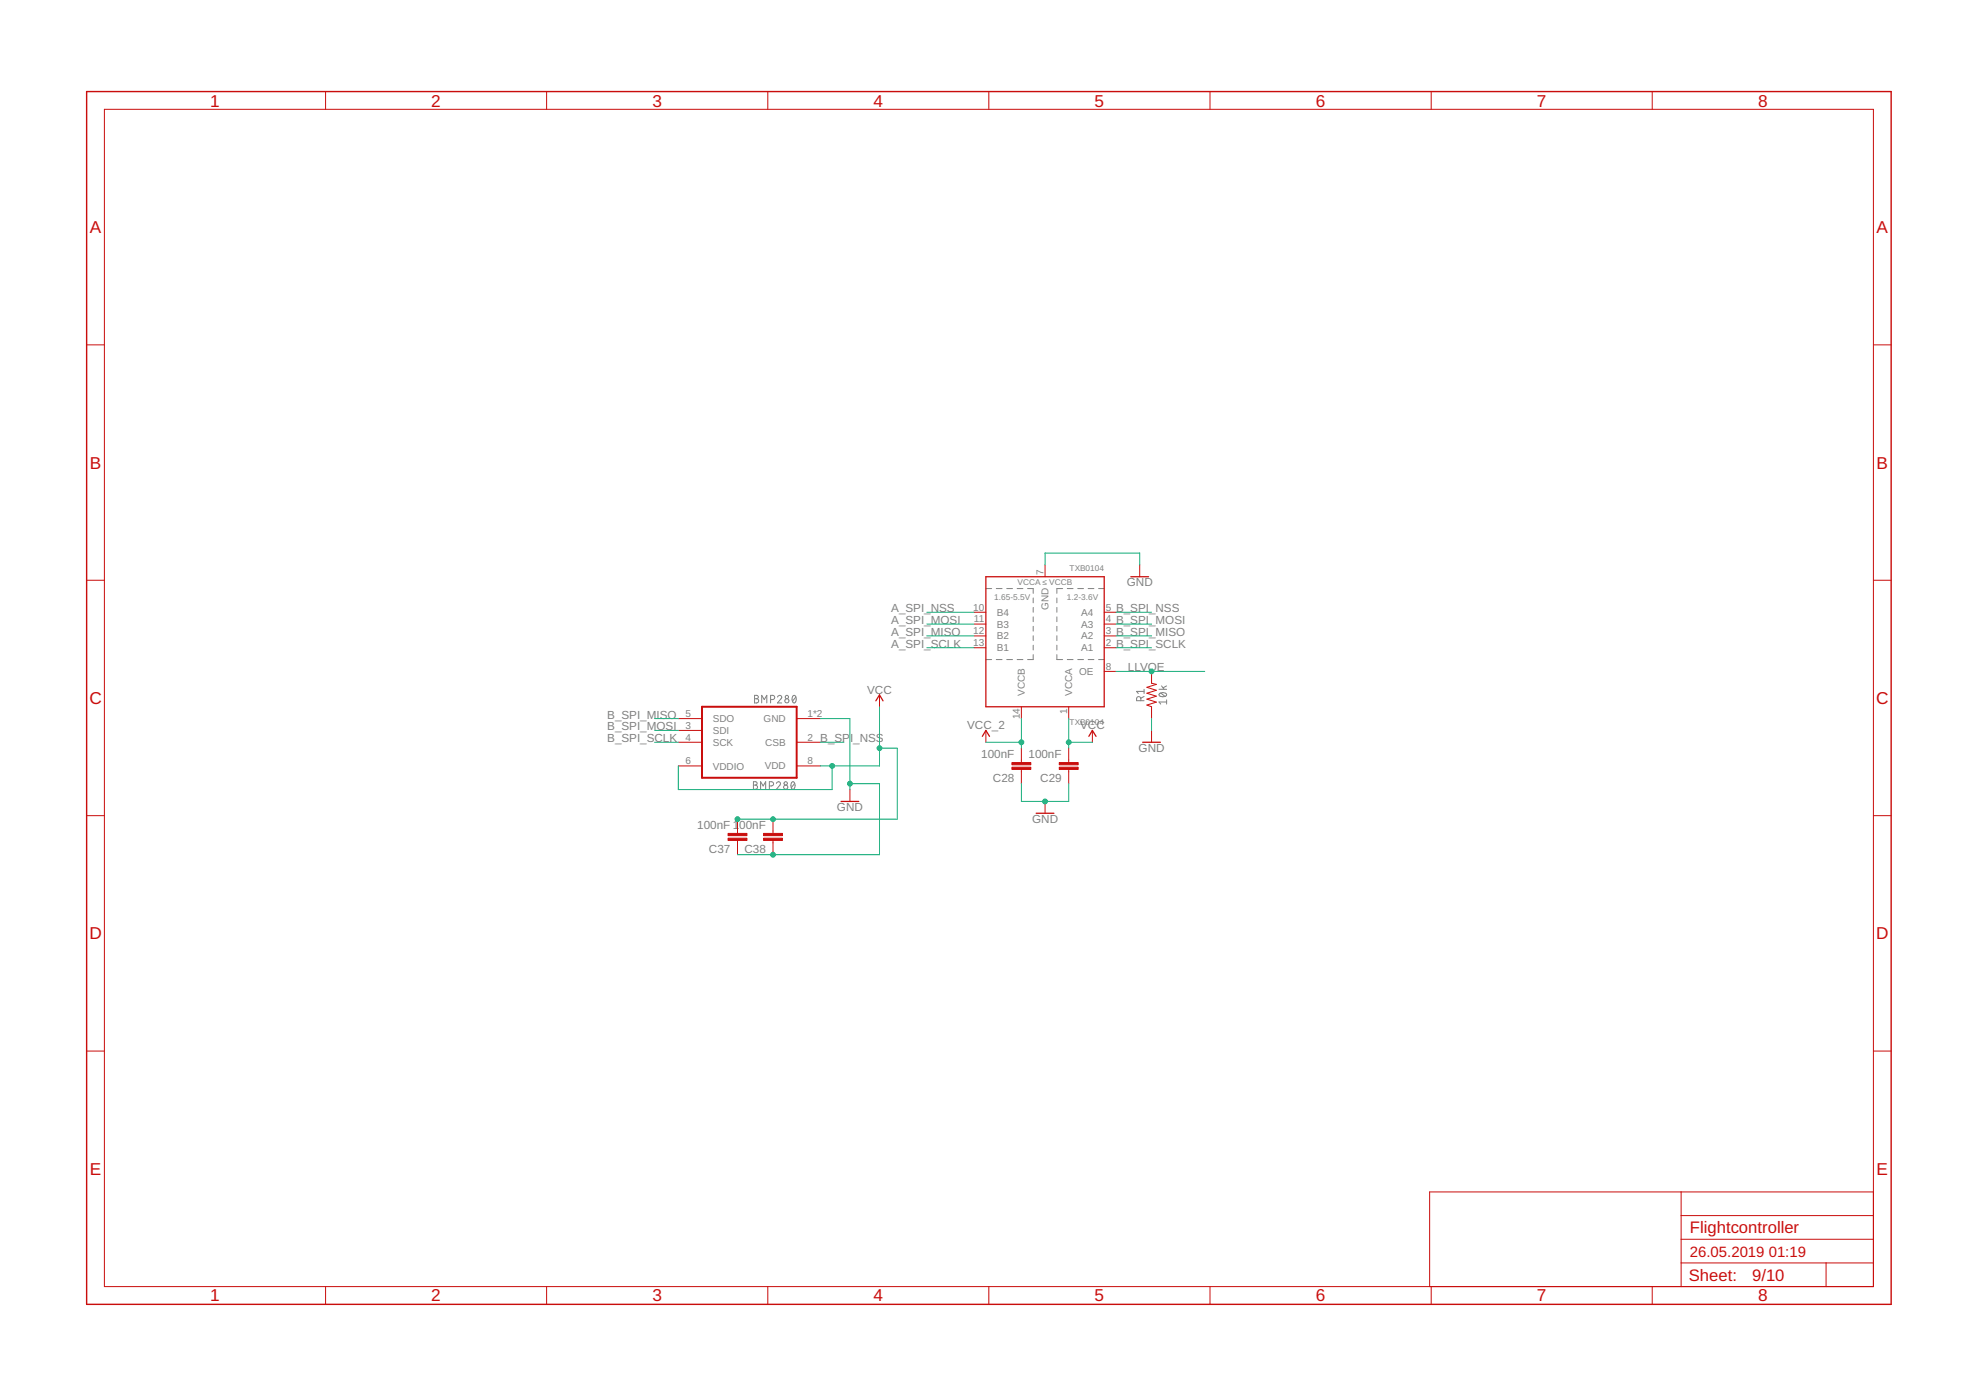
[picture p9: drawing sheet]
<svg xmlns="http://www.w3.org/2000/svg" width="297mm" height="210mm" viewBox="0 0 297 210" stroke-linecap="round" stroke-linejoin="round" font-family="sans-serif">
<g fill="none" stroke="#808080" stroke-width=".15">
<path d="M148.1 88.4h.9M148.1 99.1h.9M149.7 88.4h.9M149.7 99.1h.9M151.3 88.4h.8M151.3 99.1h.8M152.8 88.4h.9M152.8 99.1h.9M154.4 88.4h.8v.8M155.2 98.4v.7h-.8M155.2 89.9v.7M155.2 91.3v.7"/>
<path d="M155.2 92.7v.7M155.2 94.1v.7M155.2 95.5v.7M155.2 96.9v.8M158.8 89.9v.7M158.8 91.3v.7M158.8 92.7v.7M158.8 94.1v.7M158.8 95.5v.7M158.8 96.9v.8M158.8 98.4v.7h.9M159.7 88.4h-.9v.8"/>
<path d="M160.4 88.4h.8M160.4 99.1h.8M161.9 88.4h.9M161.9 99.1h.9M163.5 88.4h.9M163.5 99.1h.9M165.1 88.4h.8M165.1 99.1h.8M113.2 117.5l.5 .1v.3l-.2 .1a.32 .32 0 0 1 .3 .3 .32 .32 0 0 1-.3 .3h-.3zM113.2 118h.3M113.4 104.5h.4l.1 .2v.2l-.2 .1a.32 .32 0 0 1 .3 .3 .32 .32 0 0 1-.3 .3h-.3zM113.4 105h.3"/>
<path d="M114.3 118.6v-1.1l.4 .6 .3-.6v1.1M114.4 105.6v-1.1l.4 .6 .4-.6v1.1M115.6 118.1h.3a.32 .32 0 0 0 .3-.3 .32 .32 0 0 0-.3-.3h-.3v1.1M115.8 105.1h.4a.31 .31 0 0 0 .2-.4 .31 .31 0 0 0-.3-.2h-.3v1.1M116.6 117.7a.31 .31 0 0 1 .5-.2 .31 .31 0 0 1 .1 .5l-.6 .6h.7M116.8 104.7a.31 .31 0 0 1 .5-.2 .31 .31 0 0 1 0 .5l-.5 .6h.7M119 117.5a.6 .6 0 0 1 .5 .5 .6 .6 0 0 1-.4 .6 .7 .7 0 0 1-.1-1.1zM119.1 104.6l.2-.1a.67 .67 0 0 1 0 1.1 .7 .7 0 0 1-.2-1zM119.4 117.7l-.5 .6M119.6 104.7l-.5 .7M171.4 105.3v-.5a.31 .31 0 0 0-.4-.1 .31 .31 0 0 0-.2 .3v.3h1.1M171.9 104.6l-.5 .3"/>
<path d="M171.9 103.9h-1.1l.2 .3M171.9 103.6v.6M174.1 103.6h1.2M174.2 104.2a.74 .74 0 0 1 1.1 .2 .67 .67 0 0 1-1.2 0zM174.4 104.1l.6 .5M174.5 103.1l.4 .5M175.3 105.5h-1.2l.3 .3M175.3 105.2v.6M175.3 103.1l-.5 .2"/>
<circle cx="118" cy="118.3" r=".32"/>
<circle cx="118" cy="117.7" r=".25"/>
<circle cx="118.2" cy="105.3" r=".32"/>
<circle cx="118.2" cy="104.7" r=".25"/>
</g>
<path d="M105.5 106.2h14.2v10.7h-14.2z" fill="none" stroke="#c90d0c" stroke-width=".3"/>
<g fill="none" stroke="#c90d0c" stroke-width=".15">
<path d="M15.7 16.4h265.8v176.9h-265.8zM48.9 13.8v2.6M82.1 13.8v2.6M115.4 13.8v2.6M148.6 13.8v2.6M181.8 13.8v2.6M215 13.8v2.6M248.2 13.8v2.6M13 51.8h2.7M281.5 51.8h2.6M13 87.2h2.7M146.3 97.3h1.8"/>
<path d="M146.3 95.5h1.8M146.3 93.8h1.8M146.3 92h1.8M157 84.9v1.8M165.9 97.3h1.8M165.9 95.5h1.8M165.9 93.8h1.8M165.9 92h1.8M171.2 84.9v1.8M281.5 87.2h2.6M101.9 115.1h3.6M101.9 108h3.6"/>
<path d="M101.9 111.5h3.6M101.9 109.7h3.6M119.7 115.1h3.6M119.7 108h3.6M119.7 111.5h3.6M127.7 118.6v1.8M132.1 104.4v1.8M148.1 109.7v1.8M153.5 106.2v1.8M153.5 112.4v2.2M153.5 115.6v2.2M160.6 106.2v1.8"/>
<path d="M160.6 112.4v2.2M160.6 115.6v2.2M164.1 109.7v1.8M165.9 100.9h1.8M173 100.9v1.8l.7 .1-1.4 .5 1.4 .4-1.4 .5 1.4 .4-1.4 .5 1.4 .4-1.4 .4 .7 .3v1.8M173 109.7v1.8M13 122.6h2.7M110.8 123.1v2.1M110.8 126.3v2.1M116.1 123.1v2.1M116.1 126.3v2.1M157 120.4v1.8"/>
<path d="M281.5 122.6h2.6M13 157.9h2.7M281.5 157.9h2.6M252.6 179.1v14.2M281.5 179.1h-66.7v14.2M48.9 193.3v2.7M82.1 193.3v2.7M115.4 193.3v2.7M148.6 193.3v2.7M181.8 193.3v2.7M215 193.3v2.7M248.2 193.3v2.7"/>
<path d="M252.6 189.8h28.9M252.6 186.2h28.9M252.6 182.6h28.9M274.4 189.8v3.5"/>
</g>
<path d="M148.1 86.7h17.8v19.5h-17.8zM169.9 86.7h2.7M131.6 105.3l.5-.9 .6 .9M147.6 110.6l.5-.9 .6 .9M163.6 110.6l.5-.9 .6 .9M171.7 111.5h2.6M126.4 120.4h2.6M155.7 122.2h2.6" fill="none" stroke="#c90d0c" stroke-width=".19"/>
<g fill="#c90d0c" stroke="#c90d0c" stroke-width=".15">
<path d="M152 114.6h2.9v.3h-2.9z"/>
<path d="M152 115.3h2.9v.3h-2.9z"/>
<path d="M159.2 114.6h2.8v.3h-2.8z"/>
<path d="M159.2 115.3h2.8v.3h-2.8z"/>
<path d="M109.4 125.2h2.8v.4h-2.8z"/>
<path d="M109.4 125.9h2.8v.4h-2.8z"/>
<path d="M114.7 125.2h2.9v.4h-2.9z"/>
<path d="M114.7 125.9h2.9v.4h-2.9z"/>
</g>
<path d="M13 13.8h271.1v182.2h-271.1z" fill="none" stroke="#c90d0c" stroke-width=".21"/>
<g fill="none" stroke="#0dab76" stroke-width=".15">
<path d="M139.3 92h7M139.3 93.8h7M139.3 95.5h7M139.3 97.3h7M157 84.9v-1.8h14.2v1.8M167.7 92h5.3M167.7 93.8h5.3M167.7 95.5h5.3M167.7 97.3h5.3M98.4 108h3.5M98.4 111.5h3.5M98.4 109.7h3.5"/>
<path d="M101.9 115.1v3.5h23.1v-3.5M123.3 108h4.4v10.6M123.3 111.5h3.5M127.7 117.8h4.4v10.6h-21.3M132.1 106.2v8.9h-8.8M132.1 112.4h2.7v10.7h-24M148.1 111.5h5.4M153.5 117.8v2.6h7.1v-2.6M153.5 108v4.4M160.6 108v4.4M160.6 111.5h3.5M167.7 100.9h13.3"/>
<path d="M173 108v1.7"/>
</g>
<g fill="#0dab76" stroke="#0dab76" stroke-width=".15">
<circle cx="116.1" cy="128.4" r=".36"/>
<circle cx="127.7" cy="117.8" r=".36"/>
<circle cx="157" cy="120.4" r=".36"/>
<circle cx="125" cy="115.1" r=".36"/>
<circle cx="132.1" cy="112.4" r=".36"/>
<circle cx="116.1" cy="123.1" r=".36"/>
<circle cx="110.8" cy="123.1" r=".36"/>
<circle cx="160.6" cy="111.5" r=".36"/>
<circle cx="153.5" cy="111.5" r=".36"/>
<circle cx="173" cy="100.9" r=".36"/>
</g>
<g font-size="2.6" fill="#c90d0c">
<text x="31.6" y="16">1</text>
<text x="64.8" y="16">2</text>
<text x="98" y="16">3</text>
<text x="131.2" y="16">4</text>
<text x="164.5" y="16">5</text>
<text x="197.7" y="16">6</text>
<text x="230.9" y="16">7</text>
<text x="264.1" y="16">8</text>
<text x="13.5" y="35">A</text>
<text x="282" y="35">A</text>
<text x="13.5" y="70.4">B</text>
<text x="282" y="70.4">B</text>
<text x="13.4" y="105.8">C</text>
<text x="281.9" y="105.8">C</text>
<text x="13.4" y="141.2">D</text>
<text x="281.9" y="141.2">D</text>
<text x="13.5" y="176.5">E</text>
<text x="282" y="176.5">E</text>
<text x="31.6" y="195.6">1</text>
<text x="64.8" y="195.6">2</text>
<text x="98" y="195.6">3</text>
<text x="131.2" y="195.6">4</text>
<text x="164.5" y="195.6">5</text>
<text x="197.7" y="195.6">6</text>
<text x="230.9" y="195.6">7</text>
<text x="264.1" y="195.6">8</text>
</g>
<g font-size="2.5" fill="#c90d0c">
<text x="253.9" y="185.3">Flightcontroller</text>
<text x="253.7" y="192.5">Sheet:</text>
<text x="263.2" y="192.4">9/10</text>
</g>
<g font-size="2.2" fill="#c90d0c">
<text x="253.9" y="188.9">26.05.2019</text>
<text x="265.7" y="188.9">01:19</text>
</g>
<g font-size="1.8" fill="#808080">
<text x="169.3" y="88.1">GND</text>
<text x="133.9" y="95.5">A_SPI_MISO</text>
<text x="133.9" y="93.8">A_SPI_MOSI</text>
<text x="133.9" y="92">A_SPI_NSS</text>
<text x="167.7" y="92">B_SPI_NSS</text>
<text x="167.7" y="93.8">B_SPI_MOSI</text>
<text x="167.7" y="95.5">B_SPI_MISO</text>
<text x="133.9" y="97.3">A_SPI_SCLK</text>
<text x="167.7" y="97.3">B_SPI_SCLK</text>
<text x="169.5" y="100.9">LLVOE</text>
<text x="91.2" y="108">B_SPI_MISO</text>
<text x="130.3" y="104.2">VCC</text>
<text x="91.2" y="109.8">B_SPI_MOSI</text>
<text x="91.2" y="111.5">B_SPI_SCLK</text>
<text x="123.2" y="111.5">B_SP</text>
<text x="127.7" y="111.5">I</text>
<text x="128.2" y="111.5">_NSS</text>
<text x="145.3" y="109.6">VCC_2</text>
<text x="147.4" y="113.9">100nF</text>
<text x="154.5" y="113.9">100nF</text>
<text x="162.3" y="109.6">VCC</text>
<text x="171.1" y="113">GND</text>
<text x="149.2" y="117.5">C28</text>
<text x="156.3" y="117.5">C29</text>
<text x="104.8" y="124.6">100nF 100nF</text>
<text x="125.7" y="121.9">GND</text>
<text x="155.1" y="123.6">GND</text>
<text x="106.5" y="128.2">C37</text>
<text x="111.9" y="128.2">C38</text>
</g>
<g font-size="1.5" fill="#808080">
<text x="156.8" y="86.4" transform="rotate(-90 156.8 86.4)">7</text>
<text x="146.2" y="95.3">12</text>
<text x="146.2" y="91.7">10</text>
<text x="146.3" y="93.5">11</text>
<text x="149.8" y="94.3">B3</text>
<text x="149.8" y="92.5">B4</text>
<text x="157.5" y="91.6" transform="rotate(-90 157.5 91.6)">GND</text>
<text x="162.5" y="94.3">A3</text>
<text x="162.5" y="92.5">A4</text>
<text x="166.2" y="95.3">3</text>
<text x="166.2" y="93.5">4</text>
<text x="166.2" y="91.7">5</text>
<text x="146.2" y="97.1">13</text>
<text x="149.8" y="97.8">B1</text>
<text x="149.8" y="96.1">B2</text>
<text x="162.1" y="101.4">OE</text>
<text x="162.5" y="97.8">A1</text>
<text x="162.5" y="96.1">A2</text>
<text x="166.2" y="97.1">2</text>
<text x="166.2" y="100.6">8</text>
<text x="103" y="107.7">5</text>
<text x="121.3" y="107.7">1*2</text>
<text x="154" y="104.6" transform="rotate(-90 154 104.6)">VCCB</text>
<text x="160.3" y="107.3" transform="rotate(-90 160.3 107.3)">1</text>
<text x="161.1" y="104.6" transform="rotate(-90 161.1 104.6)">VCCA</text>
<text x="103" y="109.5">3</text>
<text x="103" y="111.3">4</text>
<text x="107.1" y="108.5">SDO</text>
<text x="107.1" y="110.3">SDI</text>
<text x="107.1" y="112.1">SCK</text>
<text x="114.7" y="108.5">GND</text>
<text x="115" y="112.1">CSB</text>
<text x="121.3" y="111.3">2</text>
<text x="153.2" y="108.1" transform="rotate(-90 153.2 108.1)">14</text>
<text x="103" y="114.8">6</text>
<text x="107.1" y="115.6">VDDIO</text>
<text x="114.9" y="115.6">VDD</text>
<text x="121.3" y="114.8">8</text>
</g>
<g font-size="1.2" fill="#808080">
<text x="152.9" y="87.9">VCCA ≤ VCCB</text>
<text x="160.7" y="85.8">TXB0104</text>
<text x="149.4" y="90.2">1.65-5.5V</text>
<text x="160.3" y="90.2">1.2-3.6V</text>
<text x="160.7" y="108.9">TXB0104</text>
</g>
</svg>
